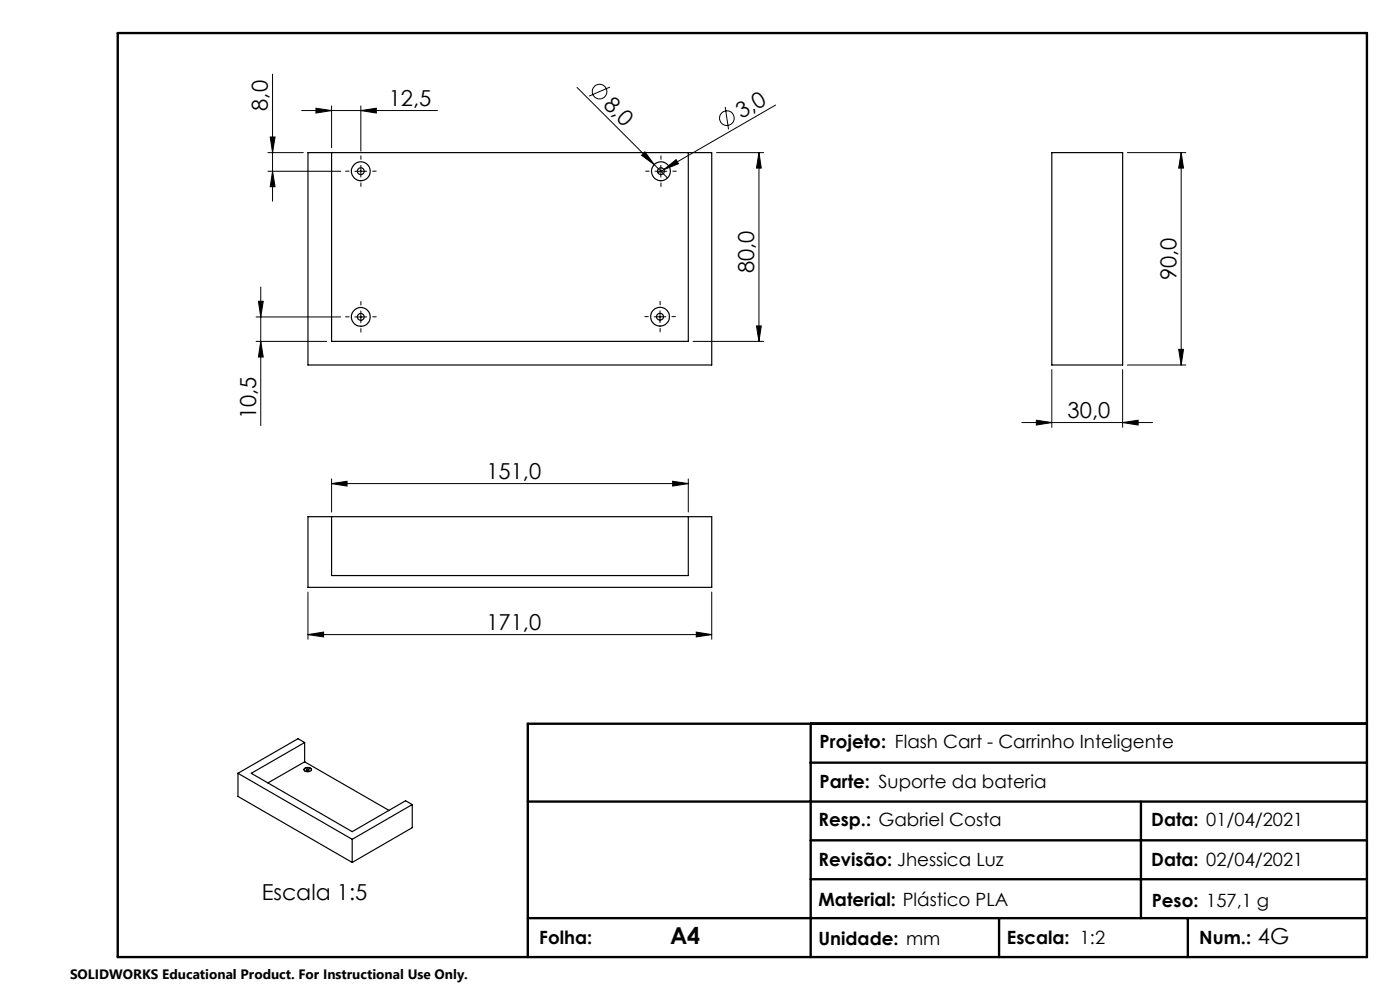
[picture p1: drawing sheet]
<svg xmlns="http://www.w3.org/2000/svg" width="297mm" height="210mm" viewBox="0 0 297 210" stroke-linecap="round" stroke-linejoin="round" font-family="sans-serif">
<g fill="none" stroke="#000" stroke-width=".21">
<path d="M57.8 15.7v27M122.4 18.5l19.2 19.2M129.4 18.5l-4.4 1.9M56.8 36.3h15.5M56.8 32.4h7.5M57.3 29.1h1l-.5 3.3zM57.8 36.3l.5 3.3h-1zM64 23.5h28.8M67 23l3.3 .5-3.3 .5zM70.3 22.5v8.9M75.3 36.3h2.5M76.6 23.5l3.2-.5v1z"/>
<path d="M76.6 22.5v9.6M76.6 35.1v2.5M136.8 32.2l2 2.7-2.7-2zM139 36.3h2.5M140.2 35.1v2.5M140.8 36l2.6-2.1 .5 .8zM140.8 36l-1.2 .7M152 32.4h10M153.8 22.7l.8 4.7M161 32.4l.5 3.3h-1zM161 32.4v40M164.5 22.3l-23.7 13.7"/>
<path d="M239.1 32.4h12.5M250.6 32.4l.5 3.3h-1.1zM250.6 32.4v45M54.3 67.2h18M54.3 72.4h15M54.8 63.9h1l-.5 3.3zM55.3 72.4l.5 3.3h-1zM55.3 60.9v29.4M75.3 67.2h2.5M76.6 66v2.5M138.8 67.2h2.5M140 65.9v2.5"/>
<path d="M147 72.4h15M160.5 69.1h1l-.5 3.3zM223.1 78.4v12.3M238.2 78.4v12.3M239.1 77.4h12.5M250 74.1h1.1l-.5 3.3zM216.8 89.6h27.7M219.9 89.1l3.2 .5-3.2 .6zM238.2 89.6l3.2-.5v1.1zM70.3 102.6l3.3-.5v1zM70.3 101.6v7M70.3 102.6h75.7"/>
<path d="M142.7 102.1l3.3 .5-3.3 .5zM146 101.6v7M65.3 134.6l3.4-.5v1zM65.3 125.6v10M65.3 134.6h85.7M147.7 134.1l3.3 .5-3.3 .5zM151 125.6v10"/>
<circle cx="127.2" cy="19.4" r="1.56"/>
<circle cx="154.2" cy="25.1" r="1.55"/>
</g>
<g fill="none" stroke="#000" stroke-width=".21" stroke-dasharray="15.2 1.3 1.3 1.3">
<path d="M74.1 36.3h-.8M76.6 33.8v-.7M76.6 38.8v.8M79.1 36.3h.7M137.7 36.3h-.7M140.2 33.8v-.7M140.2 38.8v.8M142.7 36.3h.8M74.1 67.2h-.8M76.6 64.7v-.7M76.6 69.7v.8M79.1 67.2h.7"/>
<path d="M137.5 67.2h-.7M140 64.7v-.8M140 69.7v.7M142.5 67.2h.8"/>
</g>
<path d="M25 7h265v196h-265zM172 153.5v49.5M290 153.5h-178v49.5M112 170h178M172 178.3h118M172 161.8h118M242 170v24.8M112 194.8h178M172 186.5h118M211.9 194.8v8.2M252 194.8v8.2" fill="none" stroke="#000" stroke-width=".5"/>
<g fill="#000">
<path d="M136.8 32.2l2 2.7-2.7-2zM140.8 36l2.6-2.1 .5 .8z"/>
<path d="M76.6 23.5l3.2-.5v1zM67 23l3.3 .5-3.3 .5z"/>
<path d="M161 32.4l.5 3.3h-1zM160.5 69.1h1l-.5 3.3zM57.3 29.1h1l-.5 3.3zM57.8 36.3l.5 3.3h-1zM54.8 63.9h1l-.5 3.3zM55.3 72.4l.5 3.3h-1zM250.6 32.4l.5 3.3h-1.1zM250 74.1h1.1l-.5 3.3z"/>
<path d="M219.9 89.1l3.2 .5-3.2 .6zM238.2 89.6l3.2-.5v1.1zM65.3 134.6l3.4-.5v1zM147.7 134.1l3.3 .5-3.3 .5z"/>
<path d="M142.7 102.1l3.3 .5-3.3 .5zM70.3 102.6l3.3-.5v1z"/>
</g>
<g fill="none" stroke="#000" stroke-width=".25">
<path d="M65.3 32.4h85.7v45h-85.7zM70.3 32.4v40h75.7v-40M223.1 32.4h15.1v45h-15.1zM65.3 109.6h85.7v15h-85.7zM70.3 109.6v12.5h75.7v-12.5M64.6 157.5l-11.3 6.5 21.4 12.4 11.3-6.5 1.5 .8M64.6 157.5l-1.4-.8-12.7 7.3M64.6 157.5v4.1M50.5 164l24.2 14M50.5 164v4.9l24.2 14M64.5 163.3a.95 .95 0 0 1 1.6 0M64.6 163l.7-.2a.47 .47 0 0 1 .7 .2 .47 .47 0 0 1-.2 .6l-.6 .1a.52 .52 0 0 1-.5-.1 .52 .52 0 0 1-.1-.6z"/>
<path d="M64.6 161.6l17.9 10.3M64.6 161.6l-7.8 4.5M74.7 178v4.9M87.5 170.7l-12.8 7.3M87.5 170.7v4.9l-12.8 7.3"/>
<circle cx="76.5" cy="36.3" r=".72"/>
<circle cx="76.6" cy="36.3" r="2"/>
<circle cx="140.2" cy="36.3" r="2"/>
<circle cx="140.2" cy="36.3" r=".72"/>
<circle cx="76.5" cy="67.2" r=".72"/>
<circle cx="76.6" cy="67.2" r="1.99"/>
<circle cx="140" cy="67.2" r="2"/>
<circle cx="140" cy="67.2" r=".73"/>
<circle cx="65.3" cy="163.4" r=".23"/>
</g>
<text font-size="4.9" x="142.1" y="200.2">A4</text>
<g font-size="4.7">
<text x="56.8" y="23.5" transform="rotate(-90 56.8 23.5)">8,0</text>
<text x="82.5" y="22.4">12,5</text>
<text x="127.8" y="22.4" transform="rotate(45 127.8 22.4)">8,0</text>
<text x="157.3" y="25.2" transform="rotate(-30 157.3 25.2)">3,0</text>
<text x="160" y="57.9" transform="rotate(-90 160 57.9)">80,0</text>
<text x="249.6" y="59.5" transform="rotate(-90 249.6 59.5)">90,0</text>
<text x="54.3" y="89" transform="rotate(-90 54.3 89)">10,5</text>
<text x="226.5" y="88.6">30,0</text>
<text x="103.2" y="101.6">151,0</text>
<text x="103.2" y="133.6">171,0</text>
<text x="55.5" y="190.9">Escala 1:5</text>
<text x="266.8" y="200.2">4G</text>
</g>
<g font-size="3.9">
<text x="173.9" y="158.6">Projeto: Flash Cart - Carrinho Inteligente</text>
<text x="173.9" y="167.2">Parte: Suporte da bateria</text>
<text x="173.6" y="175.1">Resp.: Gabriel Costa</text>
<text x="244.2" y="175.3">Data: 01/04/2021</text>
<text x="173.6" y="183.7">Revisão: Jhessica Luz</text>
<text x="244.2" y="183.7">Data: 02/04/2021</text>
<text x="173.6" y="192.2">Material: Plástico PLA</text>
<text x="244.3" y="192.3">Peso: 157,1 g</text>
<text x="114.4" y="200.2">Folha:</text>
<text x="173.6" y="200.4">Unidade: mm</text>
<text x="213.6" y="200.2">Escala: 1:2</text>
<text x="254.4" y="200.2">Num.:</text>
</g>
<text font-size="2.9" x="14.9" y="207.6">SOLIDWORKS Educational Product. For Instructional Use Only.</text>
</svg>
